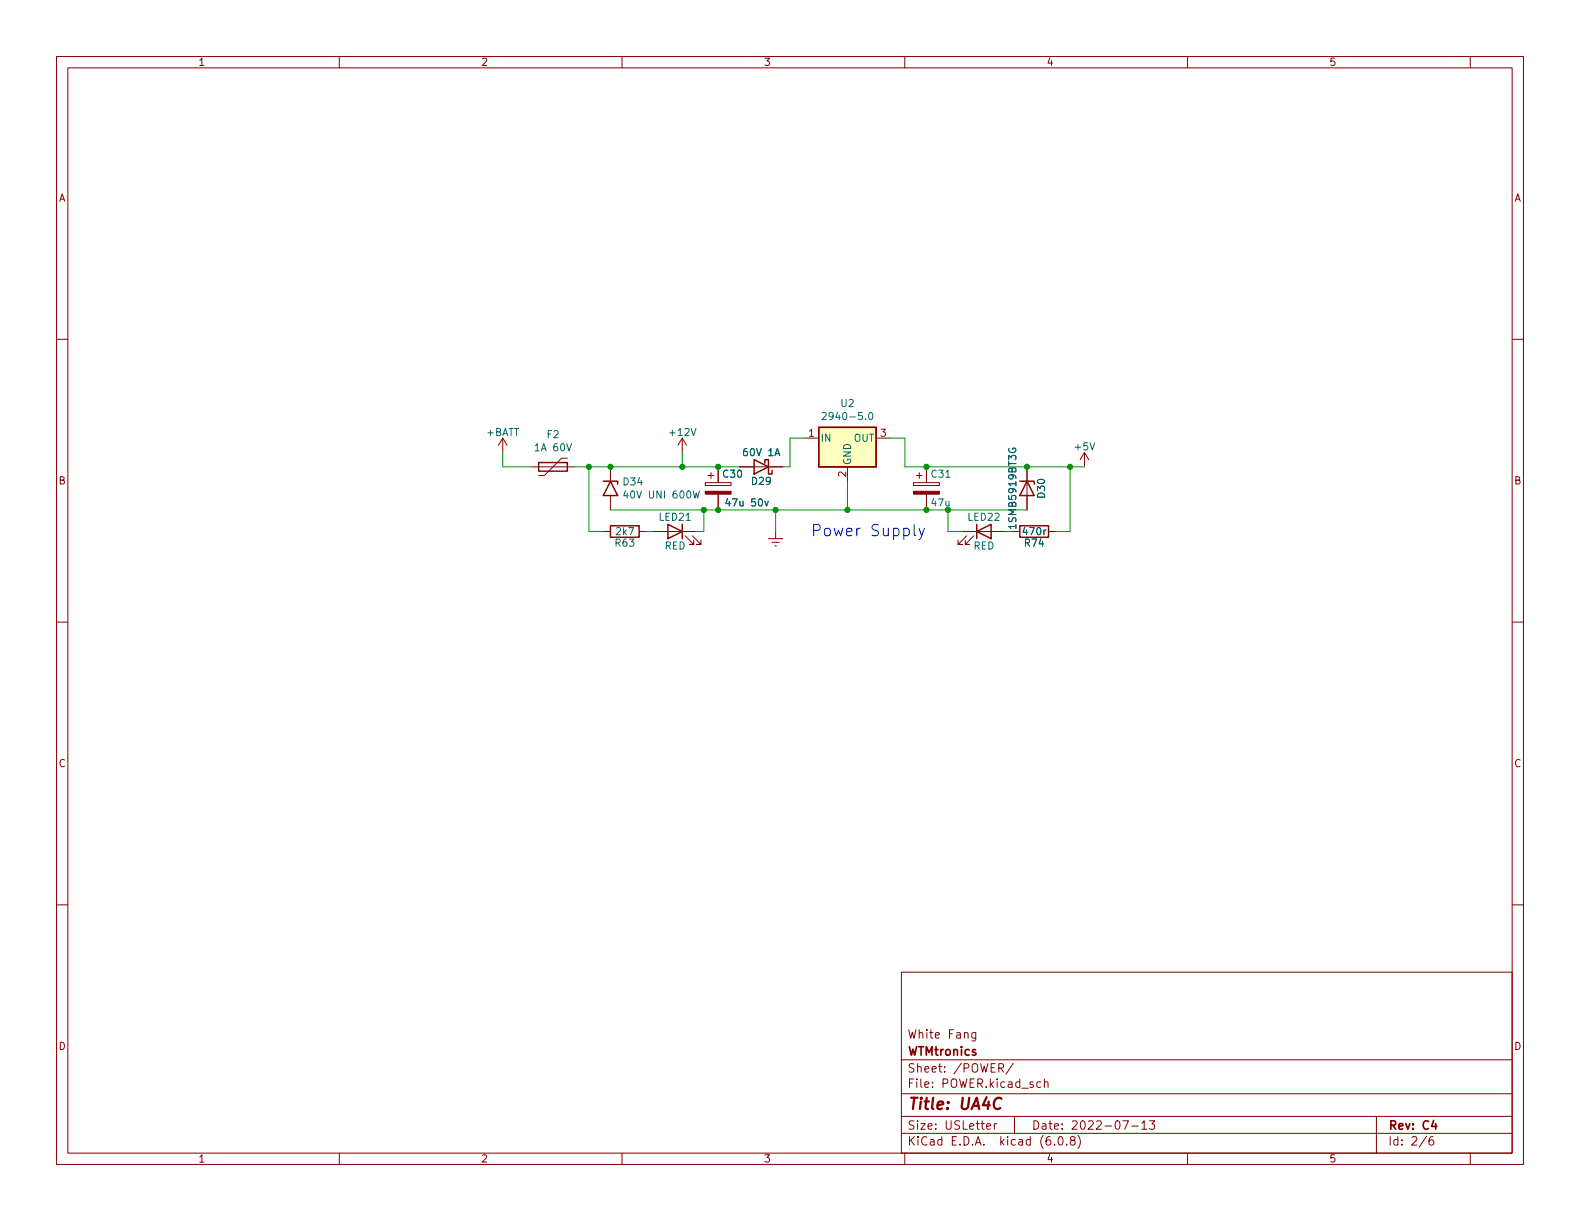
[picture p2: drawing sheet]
<svg xmlns="http://www.w3.org/2000/svg" width="279mm" height="216mm" viewBox="0 0 279 216" stroke-linecap="round" stroke-linejoin="round" font-family="sans-serif">
<g fill="none" stroke="#840000" stroke-width=".18">
<path d="M10 10h259.4v195.9h-259.4zM12 12h255.4v191.9h-255.4zM60 10v2M110 10v2M160 10v2M210 10v2M260 10v2M10 60h2M267.4 60h2M88.9 77.5l-.8 1.2M88.9 77.5v2.5M88.9 77.5l.8 1.2"/>
<path d="M120.6 77.5l-.7 1.2M120.6 77.5v2.5M120.6 77.5l.8 1.2M142.2 77.5h2.6M154.9 77.5h2.6M94 82.6h7.6M100.3 81h-1l-3 3.1h-1.1M106.7 94h1.2M107.9 82.6v2.5M107.9 87.6v2.6M113 94h1.3M115.6 94h7.6"/>
<path d="M121.2 94.7l1.5 1.6h-.8h.8v-.8M122.4 94.7l1.6 1.6h-.8h.8v-.8M124.7 85.3h4.6v.6h-4.6zM125.2 84.1h1M125.7 83.6v1M127 82.6v2.7M127 87.4v2.8M130.8 82.6h7.6M135.9 95.3h2.5M136.5 95.9h1.3M137 96.5h.3M137.2 94v1.3"/>
<path d="M149.9 82.6v2.5M161.5 85.3h4.6v.6h-4.6zM162.1 84.1h1M162.6 83.6v1M163.8 82.6v2.7M163.8 87.4v2.8M170.2 94h7.6M170.9 94.7l-1.5 1.6h.8h-.8v-.8M172.2 94.7l-1.5 1.6h.7h-.7v-.8M179.1 94h1.2M181.6 82.6v7.6M185.4 94h1.3"/>
<path d="M191.8 80l-.8 1.3M191.8 80v2.6M191.8 80l.7 1.3M10 110h2M267.4 110h2M10 160h2M267.4 160h2M159.4 171.9h108v32h-108zM159.4 197.4h108M159.4 193.4h108M159.4 187.4h108M172.5 182.6v1.2l-.2 .3-.4-.1"/>
<path d="M172.5 182.6h-.4l-.3 .3v.4l.2 .2h.5M174.5 199.2l.7-.2-.1-.3h-.4l-.2 .2v.7h.6M175.8 198.7v1M176.3 198.7h-.3l-.2 .3M176.6 188.9l.7-.1 .2-.2-.1-.4-.2-.1h-.6v1.5M177 188.9l.5 .7M179.2 188l-1.3 1.9M179.4 197.4v3M184 191.4l-.4-.1-.3 .3v.4l.2 .2h.5M184.7 191.4l.2-.1 .4 .1v.9M184.7 190.8v1.5M198.5 198.2h1l-.6 1.5"/>
<path d="M200.1 199.1h1.2M201.9 198.6l.4-.4v1.5M201.9 199.7h.9M203.3 198.2h.9l-.5 .5 .4 .2v.6l-.2 .2h-.4l-.2-.2M243.4 197.4v6.5M60 203.9v2M110 203.9v2M159.4 200.4h108M160 203.9v2M186.5 202.3v.2M187.3 201h.2a.81 .81 0 0 1 .6 .6 .81 .81 0 0 1-.3 .8l-.2 .1a.81 .81 0 0 1-.6-.6 .81 .81 0 0 1 .3-.9zM188.6 202.3v.2"/>
<path d="M189.5 201.6l-.2-.3v-.2l.2-.1h.5l.1 .3-.1 .2-.6 .2-.1 .2v.4l.2 .2 .5-.1 .1-.2-.1-.4-.2-.2M190.6 200.8a1.72 1.72 0 0 1 0 2.2M210 203.9v2M252.3 200.9l-1.3 1.9M253.4 201a.59 .59 0 0 0-.7 .6v.6l.1 .2 .5 .1 .2-.2v-.5l-.1-.2-.4-.1-.3 .3M260 203.9v2"/>
</g>
<path d="M253.5 198.1l-.3 1.1h.9M253.9 198.7v1" fill="none" stroke="#840000" stroke-width=".3"/>
<path d="M177.1 194.3a.88 .88 0 0 0-1 0 .88 .88 0 0 0-.4 .9 .69 .69 0 0 0 .3 .8 .69 .69 0 0 0 .9-.1" fill="none" stroke="#840000" stroke-width=".4"/>
<g fill="none" stroke="#840000" stroke-width=".25">
<path d="M144.8 75.6h10.1v7h-10.1zM95.2 81.8h5.1v1.5h-5.1zM106.7 85.1h2.5v.5M107.9 93h5.1v2h-5.1zM107.9 85.1l1.3 2.5h-2.5zM118.1 92.7l2.5 1.3-2.5 1.3zM120.6 92.7v2.6M133.3 81.3l2.6 1.3-2.6 1.2zM135.3 81.9v-.6h.6v2.5h.6v-.6M172.7 94l2.6-1.3v2.6zM172.7 92.7v2.6M180.3 93h5.1v2h-5.1z"/>
<path d="M180.3 85.1h2.6v.5M181.6 85.1l1.3 2.5h-2.6z"/>
</g>
<path d="M144.8 75.6h10.1v7h-10.1z" fill="#ffffc2" stroke="#ffffc2" stroke-width=".18"/>
<path d="M145.4 73.1l.5-.2 .2 .4-.8 .9h.8M153.7 73.1l.2-.2a.68 .68 0 0 1 .5 .7 .68 .68 0 0 1-.5 .6l-.2-.1-.1-.4zM178.4 79.3a.59 .59 0 0 0 .6 .7 .59 .59 0 0 0 .6-.7h-.5v.2M110.6 86.7l-.3 1h.8M122.6 86.8l.3 1.3 .2-.9 .3 .9 .3-1.3M135.3 88.6l.3 .9 .3-.9" fill="none" stroke="#006464" stroke-width=".18"/>
<g fill="#840000" stroke="#840000" stroke-width=".18">
<path d="M161.5 86.9h4.6v.5h-4.6z"/>
<path d="M124.7 86.9h4.6v.5h-4.6z"/>
</g>
<path d="M143.9 93.8h.7a.54 .54 0 0 0 .4-.5 .54 .54 0 0 0-.4-.6h-.7v2" fill="none" stroke="#0000c2" stroke-width=".18"/>
<g fill="none" stroke="#009600" stroke-width=".18">
<path d="M142.2 77.5h-2.5v5.1h-1.3M157.5 77.5h2.5v5.1h31.8M88.9 80v2.6h5.1M101.6 82.6h29.2M104.1 82.6v11.4h2.6M107.9 90.2h73.7M114.3 94h1.3M120.6 80v2.6M124.5 90.2v3.8h-1.3M137.2 90.2v3.8M149.9 85.1v5.1M167.6 90.2v3.8h2.6"/>
<path d="M177.8 94h1.3M189.2 82.6v11.4h-2.5"/>
</g>
<g fill="#009600" stroke="#009600" stroke-width=".18">
<circle cx="149.9" cy="90.2" r=".46"/>
<circle cx="181.6" cy="82.6" r=".46"/>
<circle cx="163.8" cy="90.2" r=".46"/>
<circle cx="167.6" cy="90.2" r=".46"/>
<circle cx="163.8" cy="82.6" r=".46"/>
<circle cx="189.2" cy="82.6" r=".46"/>
<circle cx="127" cy="82.6" r=".46"/>
<circle cx="137.2" cy="90.2" r=".46"/>
<circle cx="127" cy="90.2" r=".46"/>
<circle cx="124.5" cy="90.2" r=".46"/>
<circle cx="107.9" cy="82.6" r=".46"/>
<circle cx="120.6" cy="82.6" r=".46"/>
<circle cx="104.1" cy="82.6" r=".46"/>
</g>
<text font-size="2.8" fill="#0000c2" x="145.3" y="94.8">Power Supply</text>
<text font-size="2.8" fill="#840000" x="160.4" y="196.2">Title: UA4C</text>
<g font-size="2.1" fill="#840000">
<text x="160.4" y="183.6">White Fang</text>
<text x="160.4" y="189.7">Sheet: /POWER/</text>
<text x="160.4" y="186.7">WTMtronics</text>
<text x="160.4" y="192.4">File: POWER.kicad_sch</text>
<text x="160.4" y="202.5">KiCad E.D.A. kicad (6.0.8)</text>
<text x="160.4" y="199.7">Size: USLetter</text>
<text x="182.4" y="199.7">Date: 2022-07-13</text>
<text x="245.4" y="199.7">Rev: C4</text>
<text x="245.4" y="202.5">Id: 2/6</text>
</g>
<g font-size="1.8" fill="#840000">
<text x="35" y="11.6">1</text>
<text x="85" y="11.6">2</text>
<text x="135" y="11.6">3</text>
<text x="185" y="11.6">4</text>
<text x="235" y="11.6">5</text>
<text x="10.3" y="35.6">A</text>
<text x="267.7" y="35.6">A</text>
<text x="10.3" y="85.7">B</text>
<text x="267.7" y="85.7">B</text>
<text x="10.3" y="135.6">C</text>
<text x="267.7" y="135.6">C</text>
<text x="10.3" y="185.7">D</text>
<text x="267.7" y="185.7">D</text>
<text x="35" y="205.6">1</text>
<text x="85" y="205.6">2</text>
<text x="135" y="205.6">3</text>
<text x="185" y="205.6">4</text>
<text x="235" y="205.6">5</text>
</g>
<g font-size="1.8" fill="#006464">
<text x="148.7" y="72">U2</text>
<text x="86" y="77.1">+BATT</text>
<text x="96.8" y="77.5">F2</text>
<text x="118.6" y="77.1">+12V</text>
<text x="146.4" y="74.3">2940-5.0</text>
<text x="94.8" y="79.8">1A 60V</text>
<text x="131.7" y="80.6">60V 1A</text>
<text x="145" y="78.1">IN</text>
<text x="150.5" y="82.3" transform="rotate(-90 150.5 82.3)">GND</text>
<text x="151" y="78.1">OUT</text>
<text x="190.2" y="79.6">+5V</text>
<text x="110.3" y="85.8">D34</text>
<text x="111.1" y="88.1">40V UNI 600W</text>
<text x="127.9" y="84.5">C30</text>
<text x="128.8" y="89.5">47u 50v</text>
<text x="133" y="85.7">D29</text>
<text x="164.8" y="84.5">C31</text>
<text x="164.8" y="89.5">47u</text>
<text x="184.8" y="88" transform="rotate(-90 184.8 88)">D30</text>
<text x="109" y="94.6">2k7</text>
<text x="116.6" y="92.1">LED21</text>
<text x="171.2" y="92.1">LED22</text>
<text x="179.7" y="93.1" transform="rotate(-90 179.7 93.1)">1SMB5919BT3G</text>
<text x="181.1" y="94.6">470r</text>
<text x="108.9" y="96.6">R63</text>
<text x="117.5" y="97.2">RED</text>
<text x="172.1" y="97.2">RED</text>
<text x="181.3" y="96.6">R74</text>
</g>
<g font-size="1.8" fill="#a90000">
<text x="143" y="77.2">1</text>
<text x="155.7" y="77.2">3</text>
<text x="149.6" y="84.3" transform="rotate(-90 149.6 84.3)">2</text>
</g>
</svg>
